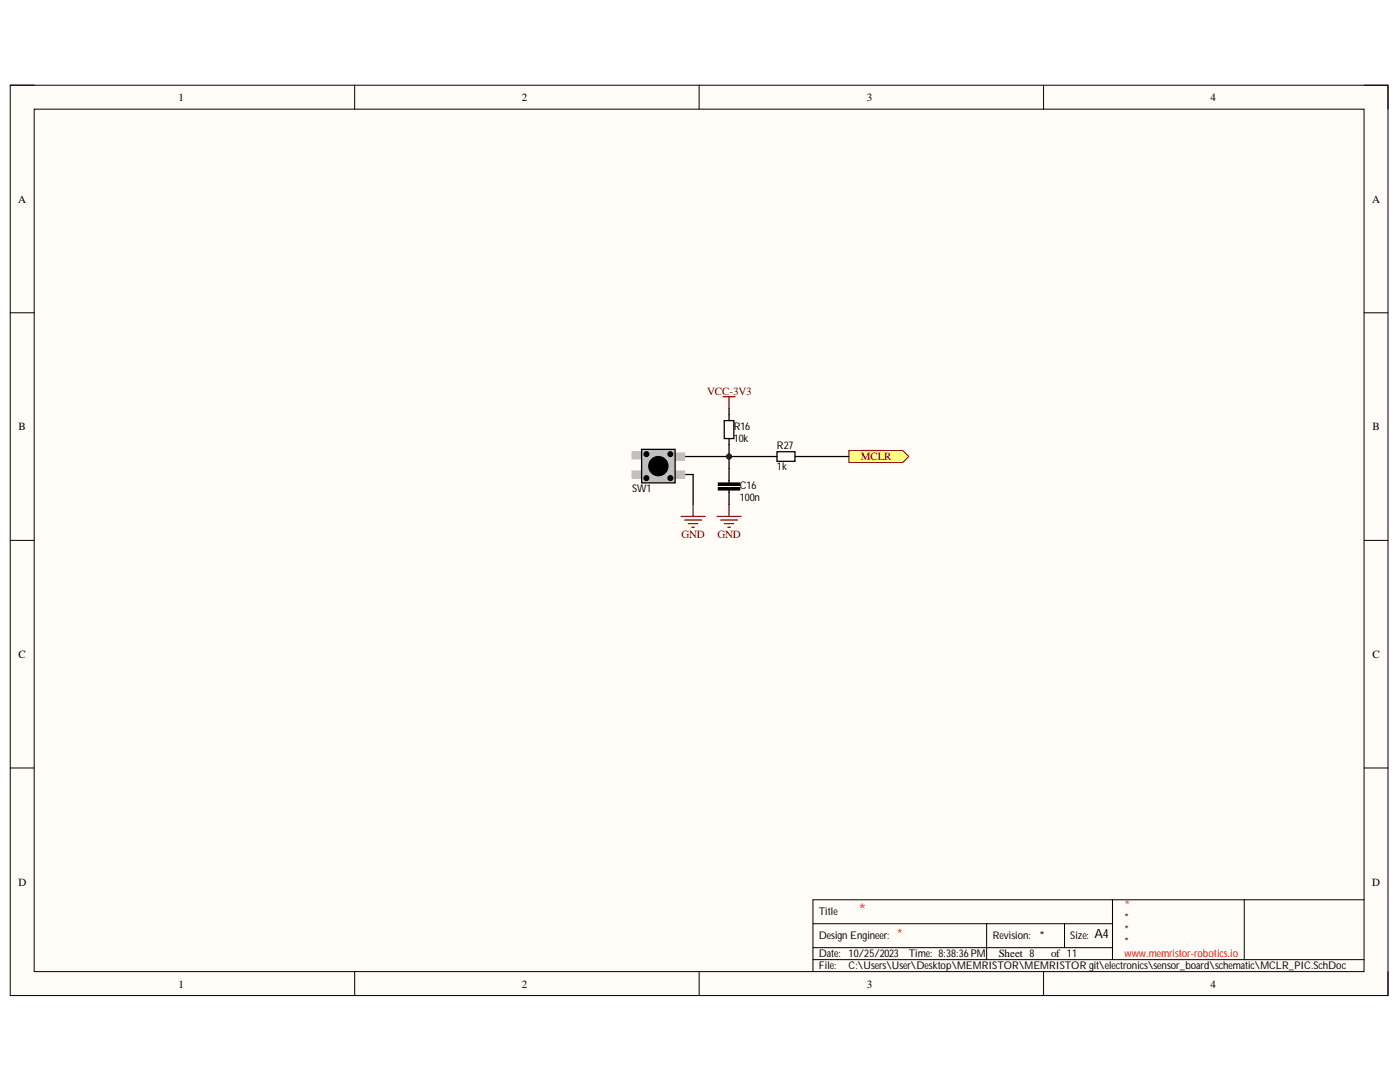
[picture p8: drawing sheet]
<svg xmlns="http://www.w3.org/2000/svg" width="279mm" height="216mm" viewBox="0 0 279 216" stroke-linecap="round" stroke-linejoin="round" font-family="sans-serif">
<path d="M2 17h275v181.7h-275z" fill-rule="evenodd" fill="#fffcf8"/>
<path d="M2 17h275v181.7h-275z" fill="none" stroke="#000" stroke-width=".2"/>
<path d="M6.8 21.8h265.4v172.1h-265.4z" fill-rule="evenodd" fill="#fffcf8"/>
<g fill="none" stroke="#000" stroke-width=".2">
<path d="M2 17h4.8M70.8 17v4.8M139.5 17v4.8M208.3 17v4.8M272.2 17h4.8v4.8M6.8 21.8h265.4v172.1h-265.4zM2 62.4h4.8M272.2 62.4h4.8M2 107.8h4.8M272.2 107.8h4.8M2 153.2h4.8M272.2 153.2h4.8"/>
<path d="M222 179.5v12M248.3 179.5v12M272.2 179.5h-110v14.4M70.8 193.9v4.8M139.5 193.9v4.8M162.2 184.3h59.8M162.2 191.5h110M162.2 189.1h59.8M196.9 184.3v7.2M208.3 193.9v4.8M212.4 184.3v4.8M277 193.9v4.8"/>
</g>
<path d="M134.7 94.7h3.6M134.7 91.1h3.6" fill="none" stroke="#000" stroke-width=".25"/>
<path d="M134.7 94h2v1.4h-2z" fill-rule="evenodd" fill="#c0c0c0"/>
<path d="M134.7 94h2v1.4h-2z" fill="none" stroke="#c0c0c0" stroke-width=".2"/>
<path d="M134.7 90.4h2v1.4h-2z" fill-rule="evenodd" fill="#c0c0c0"/>
<path d="M134.7 90.4h2v1.4h-2z" fill="none" stroke="#c0c0c0" stroke-width=".2"/>
<path d="M126.1 90.1h1.9v1.5h-1.9z" fill-rule="evenodd" fill="#c0c0c0"/>
<path d="M126.1 90.1h1.9v1.5h-1.9z" fill="none" stroke="#c0c0c0" stroke-width=".2"/>
<path d="M126.1 94h1.9v1.4h-1.9z" fill-rule="evenodd" fill="#c0c0c0"/>
<path d="M126.1 94h1.9v1.4h-1.9z" fill="none" stroke="#c0c0c0" stroke-width=".2"/>
<path d="M128 89.7h6.7v6.7h-6.7z" fill-rule="evenodd" fill="#c0c0c0"/>
<g fill="none" stroke="#000" stroke-width=".25">
<path d="M128 89.7h6.7v6.7h-6.7zM138.3 94.7v6M138.3 91.1h7.2M144.5 83.9h2v3.6h-2zM145.5 81.5v2.4M145.5 87.5v1.2M145.5 93.5v2.9M145.5 97.8v2.9"/>
<circle cx="129" cy="90.6" r=".48"/>
<circle cx="129" cy="95.4" r=".48"/>
<circle cx="131.4" cy="93" r="1.91"/>
<circle cx="133.8" cy="90.6" r=".48"/>
<circle cx="133.8" cy="95.4" r=".48"/>
</g>
<g fill="#000">
<circle cx="129" cy="90.6" r=".48"/>
<circle cx="129" cy="95.4" r=".48"/>
<circle cx="131.4" cy="93" r="1.91"/>
<circle cx="133.8" cy="90.6" r=".48"/>
<circle cx="133.8" cy="95.4" r=".48"/>
</g>
<g fill="#000">
<path d="M143.3 97.3h4.3v.5h-4.3z" fill-rule="evenodd"/>
<path d="M143.3 96.4h4.3v.4h-4.3z" fill-rule="evenodd"/>
</g>
<path d="M143.3 97.3h4.3v.5h-4.3zM143.3 96.4h4.3v.4h-4.3z" fill="none" stroke="#000" stroke-width=".2"/>
<circle cx="145.5" cy="91.1" r=".48" fill="#000080"/>
<circle cx="145.5" cy="91.1" r=".48" fill="none" stroke="#000080" stroke-width=".2"/>
<path d="M145.5 91.1v2.4" fill="none" stroke="#000" stroke-width=".25"/>
<circle cx="145.5" cy="91.1" r=".48" fill="#000080"/>
<circle cx="145.5" cy="91.1" r=".48" fill="none" stroke="#000080" stroke-width=".2"/>
<path d="M145.5 88.7v2.4" fill="none" stroke="#000" stroke-width=".25"/>
<circle cx="145.5" cy="91.1" r=".48" fill="#000080"/>
<circle cx="145.5" cy="91.1" r=".48" fill="none" stroke="#000080" stroke-width=".2"/>
<path d="M145.5 91.1h8.4" fill="none" stroke="#000" stroke-width=".25"/>
<circle cx="145.5" cy="91.1" r=".48" fill="#000080"/>
<circle cx="145.5" cy="91.1" r=".48" fill="none" stroke="#000080" stroke-width=".2"/>
<path d="M169.4 89.9h10.8l1.2 1.2-1.2 1.2h-10.8z" fill-rule="evenodd" fill="#ffff80"/>
<path d="M169.4 89.9h10.8l1.2 1.2-1.2 1.2h-10.8z" fill="none" stroke="#800000" stroke-width=".2"/>
<g fill="none" stroke="#800000" stroke-width=".25">
<path d="M144.3 79.1h2.4M145.5 79.1v2.4M171.8 89.9h4.7M135.9 103h4.8M136.7 103.8h3.3M137.4 104.5h1.9M138.1 105.2h.5M138.3 100.7v2.3M143.1 103h4.8M143.8 103.8h3.4M144.5 104.5h2M145.3 105.2h.4"/>
<path d="M145.5 100.7v2.3"/>
</g>
<path d="M153.9 91.1h1.2M155.1 90.1h3.6v2h-3.6zM158.7 91.1h10.7" fill="none" stroke="#000" stroke-width=".25"/>
<text font-size="3.2" fill="#f00" x="171.3" y="182.6">*</text>
<text font-size="2.5" fill="#f00" x="179" y="187.2">*</text>
<g font-size="2.5">
<text x="207.4" y="187.5">*</text>
<text x="218.4" y="187.2">A4</text>
</g>
<text font-size="2.4" fill="#f00" x="224.4" y="181.3">*</text>
<g font-size="2.2">
<text x="35.6" y="20.1">1</text>
<text x="104.1" y="20.1">2</text>
<text x="173" y="20.1">3</text>
<text x="241.6" y="20.1">4</text>
<text x="3.6" y="40.4">A</text>
<text x="273.8" y="40.4">A</text>
<text x="3.7" y="85.8">B</text>
<text x="273.9" y="85.8">B</text>
<text x="3.7" y="131.3">C</text>
<text x="273.9" y="131.3">C</text>
<text x="3.7" y="176.8">D</text>
<text x="273.8" y="176.8">D</text>
<text x="199.3" y="191">Sheet 8</text>
<text x="209.8" y="191">of 11</text>
<text x="35.6" y="197">1</text>
<text x="104.1" y="197">2</text>
<text x="173" y="197">3</text>
<text x="241.6" y="197">4</text>
</g>
<g font-size="2.2" fill="#800000">
<text x="141.1" y="78.7">VCC-3V3</text>
<text x="171.8" y="91.8">MCLR</text>
<text x="136" y="107.4">GND</text>
<text x="143.2" y="107.4">GND</text>
</g>
<g font-size="2.1">
<text x="146.4" y="85.8">R16</text>
<text x="146.4" y="88.2">10k</text>
<text x="155.1" y="89.6">R27</text>
<text x="155.1" y="93.9">1k</text>
<text x="126.1" y="98.2">SW1</text>
<text x="147.6" y="97.5">C16</text>
<text x="147.6" y="99.9">100n</text>
<text x="163.4" y="182.6">Title</text>
<text x="224.4" y="183.8">*</text>
<text x="163.4" y="191">Date:</text>
<text x="163.4" y="187.4">Design Engineer:</text>
<text x="169.4" y="191">10/25/2023</text>
<text x="181.4" y="191">Time: 8:38:36PM</text>
<text x="198.1" y="187.4">Revision:</text>
<text x="213.6" y="187.4">Size:</text>
<text x="224.4" y="186.1">*</text>
<text x="224.4" y="188.6">*</text>
<text x="163.4" y="193.3">File:</text>
<text x="169.4" y="193.3">C:\Users\User\Desktop\MEMRISTOR\MEMRISTOR git\electronics\sensor_board\schematic\MCLR_PIC.SchDoc</text>
</g>
<text font-size="2.1" fill="#f00" x="224.4" y="191">www.memristor-robotics.io</text>
</svg>
